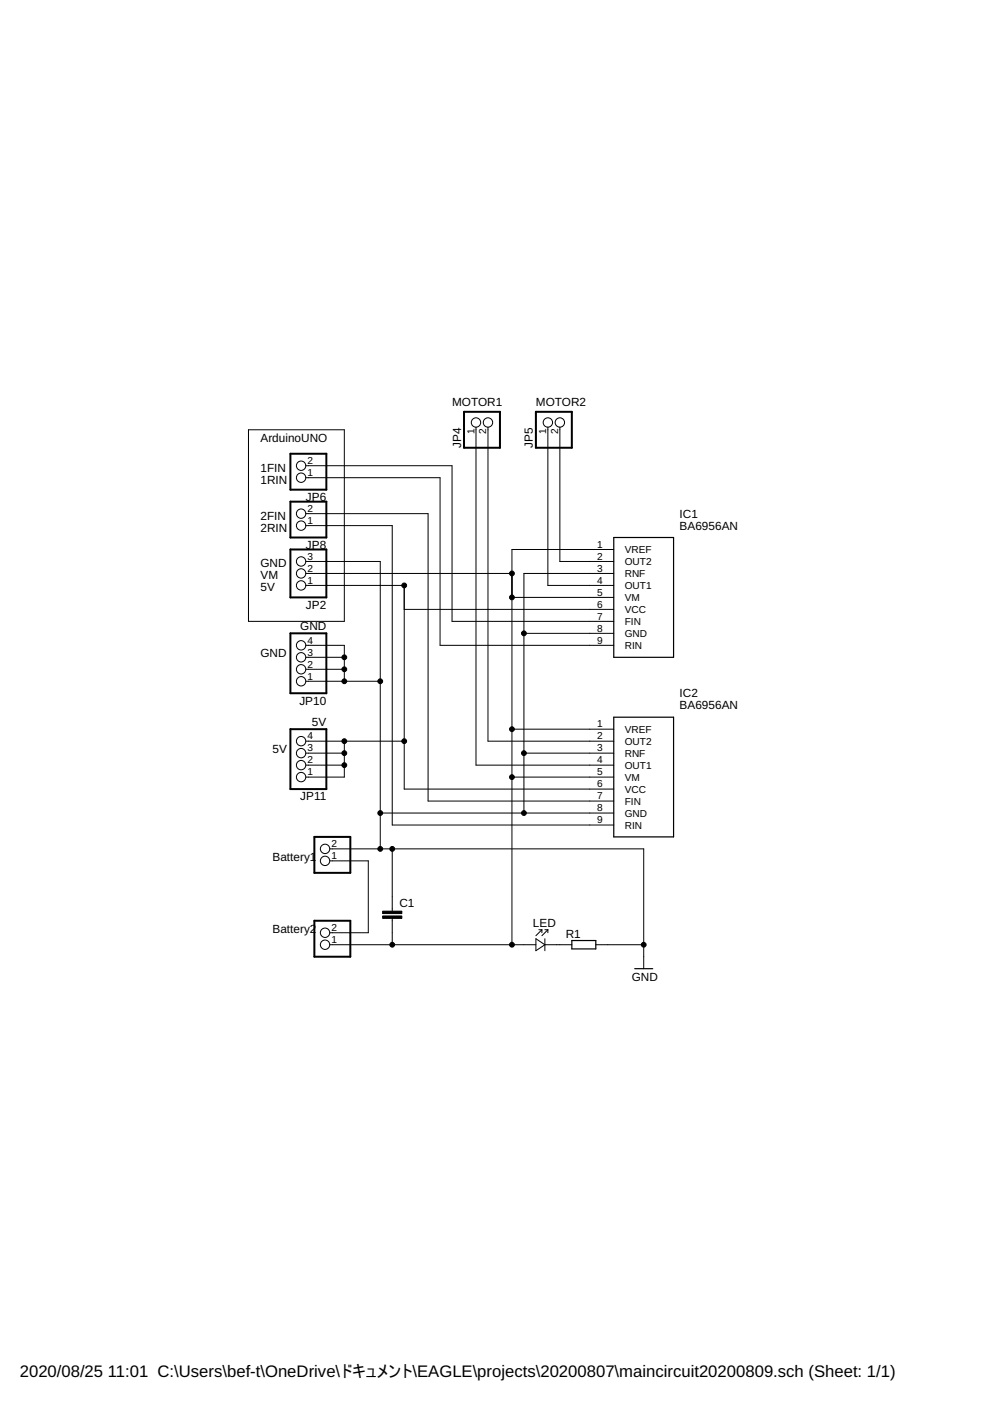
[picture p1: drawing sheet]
<svg xmlns="http://www.w3.org/2000/svg" width="210mm" height="297mm" viewBox="0 0 210 297" stroke-linecap="round" stroke-linejoin="round" font-family="sans-serif">
<path d="M130.1 114h12.7v25.4h-12.7zM130.1 152.1h12.7v25.3h-12.7zM121.2 199.4h5.1v1.8h-5.1zM134.6 205.4h3.8" fill="none" stroke="#000" stroke-width=".25"/>
<g fill="none" stroke="#000" stroke-width=".21">
<path d="M52.7 91.1h20.3v40.6h-20.3zM64.8 98.7h31v33h34.3M100.9 90.6v71.6h29.2M103.5 90.6v66.5h26.6M116.2 90.6v33.5h13.9M118.7 90.6v28.4h11.4M64.8 119h15.8v61M64.8 101.3h28.5v35.5h36.8M64.8 108.9h26v60.9h39.3M64.8 111.4h18.4v63.5h46.9M130.1 116.5h-21.6v83.8M64.8 121.6h43.7"/>
<path d="M64.8 124.1h20.9v43.2h44.4M64.8 136.8h8.2v7.6M64.8 139.4h8.2M85.7 129.2h44.4M108.5 126.7h21.6M111.1 134.3h19M130.1 121.6h-19v50.8M64.8 157.1h20.9M64.8 159.7h8.2M64.8 144.4h15.8M64.8 141.9h8.2M73 157.1v7.7h-8.2"/>
<path d="M108.5 154.6h21.6M111.1 159.7h19M64.8 162.2h8.2M69.9 180h66.6v25.4M80.6 172.4h49.5M83.2 180v13.2M108.5 164.8h21.6M69.9 182.5h8.2v15.3h-8.2M83.2 194.7v5.6M113.6 199l1.9 1.3-1.9 1.3zM114.3 197.1h.6M114.9 197.1l-1.3 1.3"/>
<path d="M114.9 197.1v.7M115.5 199v2.6M115.5 197.1h.7M116.2 197.1l-1.3 1.3M116.2 197.1v.7M69.9 200.3h43.7M115.5 200.3h5.7M126.3 200.3h10.2"/>
<circle cx="63.8" cy="98.7" r=".99"/>
<circle cx="100.9" cy="89.6" r=".99"/>
<circle cx="103.5" cy="89.6" r=".99"/>
<circle cx="116.2" cy="89.6" r=".99"/>
<circle cx="118.7" cy="89.6" r=".99"/>
<circle cx="63.8" cy="101.3" r=".99"/>
<circle cx="63.8" cy="111.4" r=".99"/>
<circle cx="63.8" cy="108.9" r=".99"/>
<circle cx="63.8" cy="119" r=".99"/>
<circle cx="63.8" cy="124.1" r=".99"/>
<circle cx="63.8" cy="139.4" r=".99"/>
<circle cx="63.8" cy="136.8" r=".99"/>
<circle cx="63.8" cy="121.6" r=".99"/>
<circle cx="63.8" cy="144.4" r=".99"/>
<circle cx="63.8" cy="159.7" r=".99"/>
<circle cx="63.8" cy="141.9" r=".99"/>
<circle cx="63.8" cy="157.1" r=".99"/>
<circle cx="63.8" cy="162.2" r=".99"/>
<circle cx="63.8" cy="164.8" r=".99"/>
<circle cx="68.9" cy="180" r=".99"/>
<circle cx="68.9" cy="182.5" r=".99"/>
<circle cx="68.9" cy="197.8" r=".99"/>
<circle cx="68.9" cy="200.3" r=".99"/>
</g>
<path d="M61.6 96.2h7.6v7.6h-7.6zM98.4 87.3h7.6v7.6h-7.6zM113.6 87.3h7.6v7.6h-7.6zM61.6 116.5h7.6v10.2h-7.6zM61.6 106.4h7.6v7.6h-7.6zM61.6 134.3h7.6v12.7h-7.6zM61.6 154.6h7.6v12.7h-7.6zM66.7 177.4h7.6v7.7h-7.6zM66.7 195.2h7.6v7.6h-7.6z" fill="none" stroke="#000" stroke-width=".42"/>
<path d="M81.1 194.2h4.1v.5h-4.1zM81.1 193.2h4.1v.5h-4.1z" fill="#000" stroke="#000" stroke-width=".21"/>
<g fill="#000" stroke="#000" stroke-width=".21">
<circle cx="73" cy="139.4" r=".51"/>
<circle cx="85.7" cy="124.1" r=".51"/>
<circle cx="108.5" cy="121.6" r=".51"/>
<circle cx="108.5" cy="126.7" r=".51"/>
<circle cx="111.1" cy="134.3" r=".51"/>
<circle cx="73" cy="157.1" r=".51"/>
<circle cx="73" cy="144.4" r=".51"/>
<circle cx="73" cy="159.7" r=".51"/>
<circle cx="73" cy="141.9" r=".51"/>
<circle cx="80.6" cy="144.4" r=".51"/>
<circle cx="85.7" cy="157.1" r=".51"/>
<circle cx="108.5" cy="154.6" r=".51"/>
<circle cx="111.1" cy="159.7" r=".51"/>
<circle cx="73" cy="162.2" r=".51"/>
<circle cx="80.6" cy="180" r=".51"/>
<circle cx="80.6" cy="172.4" r=".51"/>
<circle cx="83.2" cy="180" r=".51"/>
<circle cx="108.5" cy="164.8" r=".51"/>
<circle cx="111.1" cy="172.4" r=".51"/>
<circle cx="83.2" cy="200.3" r=".51"/>
<circle cx="108.5" cy="200.3" r=".51"/>
<circle cx="136.5" cy="200.3" r=".51"/>
</g>
<g font-size="3.5">
<text x="4.2" y="291.8">2020/08/25</text>
<text x="22.9" y="291.8">11:01 C:\Users\bef-t\OneDrive\ドキュメント\EAGLE\projects\20200807\maincircuit20200809.sch (Sheet: 1/1)</text>
</g>
<g font-size="2.5">
<text x="95.9" y="86">MOTOR1</text>
<text x="113.6" y="86">MOTOR2</text>
<text x="55.2" y="93.7">ArduinoUNO</text>
<text x="97.8" y="94.9" transform="rotate(-90 97.8 94.9)">JP4</text>
<text x="113" y="94.9" transform="rotate(-90 113 94.9)">JP5</text>
<text x="55.2" y="100">1FIN</text>
<text x="55.2" y="102.5">1RIN</text>
<text x="64.9" y="106.2">JP6</text>
<text x="55.2" y="110.2">2FIN</text>
<text x="55.2" y="112.7">2RIN</text>
<text x="144.1" y="112.3">BA6956AN</text>
<text x="144.1" y="109.8">IC1</text>
<text x="64.9" y="116.4">JP8</text>
<text x="55.2" y="125.4">5V</text>
<text x="55.2" y="120.3">GND</text>
<text x="55.2" y="122.9">VM</text>
<text x="64.9" y="129.1">JP2</text>
<text x="63.6" y="133.5">GND</text>
<text x="55.2" y="139.4">GND</text>
<text x="63.5" y="149.4">JP10</text>
<text x="144.1" y="147.9">IC2</text>
<text x="66.1" y="153.8">5V</text>
<text x="144.1" y="150.4">BA6956AN</text>
<text x="57.8" y="159.7">5V</text>
<text x="63.7" y="169.7">JP11</text>
<text x="57.8" y="182.5">Battery1</text>
<text x="57.8" y="197.8">Battery2</text>
<text x="84.7" y="192.3">C1</text>
<text x="113" y="196.5">LED</text>
<text x="120" y="198.8">R1</text>
<text x="133.9" y="207.9">GND</text>
</g>
<g font-size="2.1">
<text x="100.6" y="92.1" transform="rotate(-90 100.6 92.1)">1</text>
<text x="103.1" y="92.1" transform="rotate(-90 103.1 92.1)">2</text>
<text x="115.8" y="92.1" transform="rotate(-90 115.8 92.1)">1</text>
<text x="118.3" y="92.1" transform="rotate(-90 118.3 92.1)">2</text>
<text x="65.2" y="100.9">1</text>
<text x="65.2" y="98.4">2</text>
<text x="65.2" y="111.1">1</text>
<text x="65.2" y="108.5">2</text>
<text x="65.2" y="118.7">3</text>
<text x="126.6" y="116.2">1</text>
<text x="126.6" y="118.7">2</text>
<text x="132.5" y="117.3">VREF</text>
<text x="132.5" y="119.8">OUT2</text>
<text x="65.2" y="123.8">1</text>
<text x="65.2" y="121.2">2</text>
<text x="126.6" y="121.2">3</text>
<text x="126.6" y="123.8">4</text>
<text x="132.5" y="122.4">RNF</text>
<text x="132.5" y="124.9">OUT1</text>
<text x="126.6" y="126.3">5</text>
<text x="126.6" y="128.9">6</text>
<text x="126.6" y="131.4">7</text>
<text x="132.5" y="127.4">VM</text>
<text x="132.5" y="130">VCC</text>
<text x="65.2" y="136.5">4</text>
<text x="126.6" y="133.9">8</text>
<text x="126.6" y="136.5">9</text>
<text x="132.5" y="132.5">FIN</text>
<text x="132.5" y="135">GND</text>
<text x="132.5" y="137.6">RIN</text>
<text x="65.2" y="141.5">2</text>
<text x="65.2" y="139">3</text>
<text x="65.2" y="144.1">1</text>
<text x="126.6" y="154.2">1</text>
<text x="132.5" y="155.4">VREF</text>
<text x="65.2" y="161.9">2</text>
<text x="65.2" y="159.3">3</text>
<text x="65.2" y="156.8">4</text>
<text x="126.6" y="156.8">2</text>
<text x="126.6" y="159.3">3</text>
<text x="126.6" y="161.9">4</text>
<text x="132.5" y="157.9">OUT2</text>
<text x="132.5" y="160.4">RNF</text>
<text x="65.2" y="164.4">1</text>
<text x="126.6" y="164.4">5</text>
<text x="126.6" y="166.9">6</text>
<text x="132.5" y="163">OUT1</text>
<text x="132.5" y="165.5">VM</text>
<text x="126.6" y="169.5">7</text>
<text x="126.6" y="172">8</text>
<text x="132.5" y="168.1">VCC</text>
<text x="132.5" y="170.6">FIN</text>
<text x="132.5" y="173.1">GND</text>
<text x="70.3" y="179.6">2</text>
<text x="126.6" y="174.6">9</text>
<text x="132.5" y="175.7">RIN</text>
<text x="70.3" y="182.2">1</text>
<text x="70.3" y="197.4">2</text>
<text x="70.3" y="199.9">1</text>
</g>
</svg>
